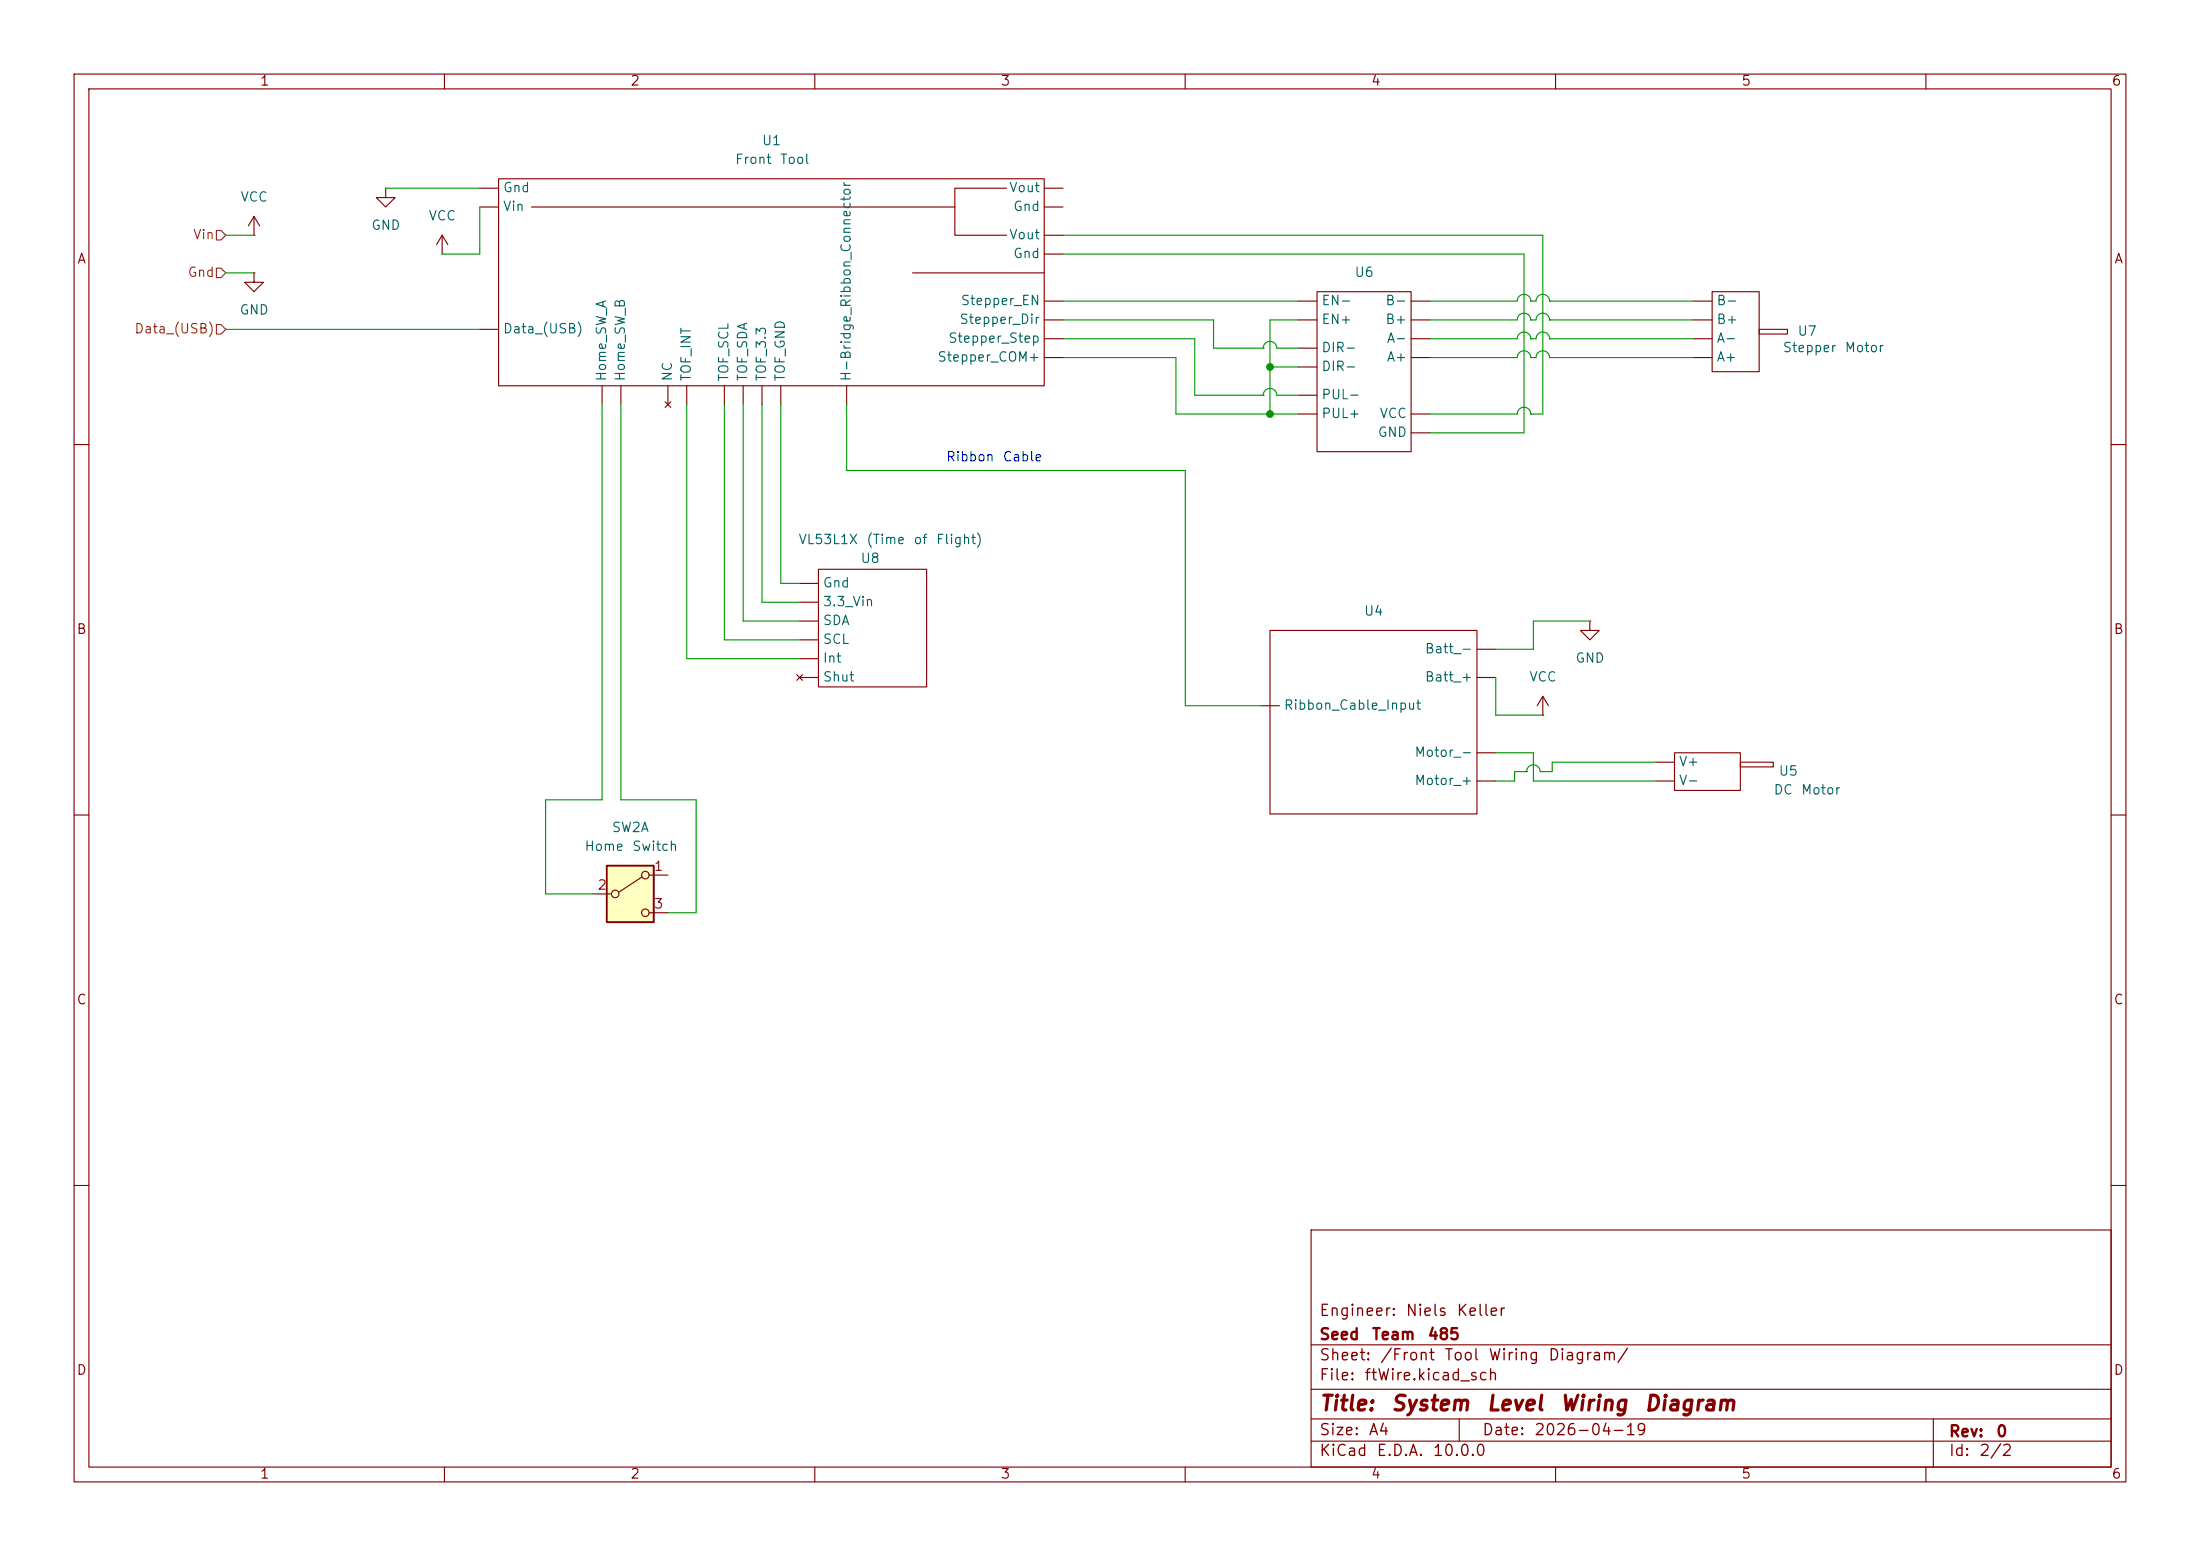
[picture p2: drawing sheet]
<svg xmlns="http://www.w3.org/2000/svg" width="297mm" height="210mm" viewBox="0 0 297 210" stroke-linecap="round" stroke-linejoin="round" font-family="sans-serif">
<g fill="none" stroke="#840000" stroke-width=".15">
<path d="M10 10h277v190h-277zM12 12h273v186h-273zM60 10v2M110 10v2M160 10v2M210 10v2M260 10v2M34.3 31.8h.1M34.3 36.8v1.3h1.3l-1.3 1.3-1.3-1.3h1.3M34.3 36.8h.1M34.3 29.2l-.8 1.3M34.3 29.2l.8 1.3"/>
<path d="M34.3 29.2v2.6M52.1 25.4v1.3h1.2l-1.2 1.2-1.3-1.2h1.3M52.1 25.4h.1M59.7 34.3h.1M59.7 31.8l-.8 1.2M59.7 31.8l.8 1.2M59.7 31.8v2.5M64.8 25.4h2.5M64.8 27.9h2.5M67.3 24.1h73.7v28h-73.7zM123.2 36.8h17.8M128.9 27.9v3.9h7"/>
<path d="M135.9 25.4h-7v2.5h-57.1M141 25.4h2.5M141 27.9h2.5M141 31.8h2.5M141 34.3h2.5M177.8 39.4h12.7v21.6h-12.7zM231.1 39.4h6.4v10.8h-6.4zM64.8 44.5h2.5M81.3 52.1v2.5M83.8 52.1v2.5M89.8 54.2l.8 .8M90.2 52.1v2.5"/>
<path d="M90.6 54.2l-.8 .8M92.7 52.1v2.5M97.8 52.1v2.5M100.3 52.1v2.5M102.9 52.1v2.5M105.4 52.1v2.5M114.3 52.1v2.5M141 40.6h2.5M141 43.2h2.5M141 45.7h2.5M141 48.3h2.5M175.3 40.6h2.5"/>
<path d="M175.3 43.2h2.5M175.3 47h2.5M175.3 49.5h2.5M175.3 53.3h2.5M175.3 55.9h2.5M190.5 40.6h2.5M190.5 43.2h2.5M190.5 55.9h2.5M190.5 45.7h2.5M190.5 48.3h2.5M190.5 58.4h2.5M228.6 40.6h2.5"/>
<path d="M228.6 43.2h2.5M228.6 45.7h2.5M228.6 48.3h2.5M237.5 44.5h3.8v.6h-3.8zM10 60h2M107.9 78.7h2.6M110.5 76.8h14.6v15.9h-14.6zM285 60h2M107.6 91.1l.7 .7M107.9 91.4h2.6M107.9 88.9h2.6M107.9 86.4h2.6"/>
<path d="M107.9 83.8h2.6M107.9 81.3h2.6M108.3 91.1l-.7 .7M170.2 95.3h2.5M171.4 85.1h28v24.8h-28zM199.4 87.6h2.5M199.4 91.4h2.5M208.3 96.5h.1M208.3 94l-.8 1.3M208.3 94l.7 1.3M208.3 94v2.5M214.6 83.8v1.3h1.3l-1.3 1.3-1.2-1.3h1.2"/>
<path d="M214.6 83.8h.1M10 110h2M199.4 105.4h2.5M199.4 101.6h2.5M223.5 102.9h2.6M223.5 105.4h2.6M226.1 101.6h8.8v5.1h-8.8zM234.9 102.9h4.5v.6h-4.5zM285 110h2M10 160h2M177 166h108v32h-108zM285 160h2"/>
<path d="M60 198v2M110 198v2M160 198v2M177 194.5h108M177 191.5h108M177 187.5h108M177 181.5h108M197 191.5v3M210 198v2M260 198v2M261 191.5v6.5"/>
</g>
<path d="M81.9 116.8h6.4v7.7h-6.4z" fill="#ffffc2"/>
<g fill="none" stroke="#840000" stroke-width=".15">
<path d="M86.7 118.4l-3.1 2M87.6 118.1h2.6M80 120.7h2.5M87.6 123.2h2.6"/>
<circle cx="87.1" cy="118.1" r=".51"/>
<circle cx="83.1" cy="120.7" r=".51"/>
<circle cx="87.1" cy="123.2" r=".51"/>
</g>
<path d="M81.9 116.8h6.4v7.7h-6.4z" fill="none" stroke="#840000" stroke-width=".25"/>
<path d="M29.2 36.2h.6l.7 .6-.7 .7h-.6zM29.2 31.1h.6l.7 .7-.7 .6h-.6zM29.2 43.8h.6l.7 .7-.7 .6h-.6z" fill="none" stroke="#725600" stroke-width=".15"/>
<g fill="none" stroke="#009600" stroke-width=".15">
<path d="M30.5 31.8h3.8M30.5 36.8h3.8M52.1 25.4h12.7M64.8 27.9v6.4h-5.1M143.5 31.8h64.8v24.1h-1.6M143.5 34.3h62.2v24.1h-12.7M30.5 44.5h34.3M81.3 54.6v53.4h-7.6v12.7h6.3M83.8 54.6v53.4h10.2v15.2h-3.8M92.7 54.6v34.3h15.2M97.8 54.6v31.8h10.1M100.3 54.6v29.2h7.6"/>
<path d="M102.9 54.6v26.7h5M105.4 54.6v24.1h2.5M114.3 54.6v8.9h45.7v31.8h10.2M143.5 40.6h31.8M143.5 43.2h20.3v3.8h6.7M143.5 45.7h17.8v7.6h9.2M143.5 48.3h15.2v7.6h16.6M170.5 47h.1M170.5 47a.91 .91 0 0 1 .9-.9 .91 .91 0 0 1 1 .9h2.9M170.5 53.3h.1M170.5 53.3a.91 .91 0 0 1 .9-.9 .91 .91 0 0 1 1 .9h2.9M171.4 49.5h3.9"/>
<path d="M175.3 43.2h-3.9v12.7M193 43.2h11.8a.91 .91 0 0 1 .9-.9 .91 .91 0 0 1 1 .9M193 48.3h11.8a.91 .91 0 0 1 .9-1 .91 .91 0 0 1 1 1M193 40.6h11.8a.91 .91 0 0 1 .9-.9 .91 .91 0 0 1 1 .9M193 45.7h11.8a.91 .91 0 0 1 .9-.9 .91 .91 0 0 1 1 .9M193 55.9h11.8a.91 .91 0 0 1 .9-.9 .91 .91 0 0 1 1 .9M206.7 43.2h.7a.91 .91 0 0 1 .9-.9 .91 .91 0 0 1 .9 .9M206.7 43.2h.1M206.7 48.3h.7a.91 .91 0 0 1 .9-1 .91 .91 0 0 1 .9 1M206.7 48.3h.1M206.7 40.6h.7a.91 .91 0 0 1 .9-.9 .91 .91 0 0 1 .9 .9M206.7 40.6h.1"/>
<path d="M206.7 45.7h.7a.91 .91 0 0 1 .9-.9 .91 .91 0 0 1 .9 .9M206.7 45.7h.1M206.7 55.9h.1M209.2 43.2h.1M209.2 48.3h.1M209.2 40.6h.1M209.2 45.7h.1M209.2 40.6h19.4M209.2 43.2h19.4M209.2 45.7h19.4M209.2 48.3h19.4M201.9 91.4v5.1h6.4"/>
<path d="M214.6 83.8h-7.6v3.8h-5.1M201.9 101.6h5.1v3.8h16.5M206.1 104.1h.1M206.1 104.1h-1.6v1.3h-2.6M223.5 102.9h-14v1.2h-1.6a.91 .91 0 0 0-.9-.9 .91 .91 0 0 0-.9 .9"/>
</g>
<g fill="#009600" stroke="#009600" stroke-width=".14">
<circle cx="171.4" cy="55.9" r=".46"/>
<circle cx="171.4" cy="49.5" r=".46"/>
</g>
<g font-size="2" fill="#840000">
<text x="178" y="190.9">Title:</text>
<text x="187.7" y="190.9">System</text>
<text x="200.6" y="190.9">Level</text>
<text x="210.5" y="190.9">Wiring</text>
<text x="221.9" y="190.9">Diagram</text>
</g>
<g font-size="1.5" fill="#840000">
<text x="178" y="178">Engineer:</text>
<text x="189.7" y="178">Niels</text>
<text x="196.5" y="178">Keller</text>
<text x="178" y="184">Sheet:</text>
<text x="178" y="181.2">Seed</text>
<text x="185.1" y="181.2">Team</text>
<text x="186.2" y="184">/Front</text>
<text x="192.6" y="181.2">485</text>
<text x="194.9" y="184">Tool</text>
<text x="200.8" y="184">Wiring</text>
<text x="208.9" y="184">Diagram/</text>
<text x="178" y="186.7">File:</text>
<text x="184.1" y="186.7">ftWire.kicad_sch</text>
<text x="178" y="196.9">KiCad</text>
<text x="178" y="194.1">Size:</text>
<text x="184.7" y="194.1">A4</text>
<text x="185.7" y="196.9">E.D.A.</text>
<text x="193.3" y="196.9">10.0.0</text>
<text x="200" y="194.1">Date:</text>
<text x="207" y="194.1">2026-04-19</text>
<text x="263" y="194.3">Rev:</text>
<text x="263" y="196.9">Id:</text>
<text x="267.1" y="196.9">2/2</text>
<text x="269.4" y="194.3">0</text>
</g>
<g font-size="1.3" fill="#840000">
<text x="35" y="11.9">1</text>
<text x="85" y="11.9">2</text>
<text x="135" y="11.9">3</text>
<text x="185" y="11.9">4</text>
<text x="235" y="11.9">5</text>
<text x="285" y="11.9">6</text>
<text x="10.3" y="35.9">A</text>
<text x="285.3" y="35.9">A</text>
<text x="10.3" y="85.9">B</text>
<text x="285.3" y="85.9">B</text>
<text x="10.3" y="135.9">C</text>
<text x="285.3" y="135.9">C</text>
<text x="10.3" y="185.9">D</text>
<text x="285.3" y="185.9">D</text>
<text x="35" y="199.9">1</text>
<text x="85" y="199.9">2</text>
<text x="135" y="199.9">3</text>
<text x="185" y="199.9">4</text>
<text x="235" y="199.9">5</text>
<text x="285" y="199.9">6</text>
</g>
<g font-size="1.3" fill="#006464">
<text x="99.1" y="22.5">Front</text>
<text x="102.8" y="19.9">U1</text>
<text x="105.2" y="22.5">Tool</text>
<text x="32.4" y="27.5">VCC</text>
<text x="67.8" y="26.3">Gnd</text>
<text x="67.8" y="28.8">Vin</text>
<text x="136.1" y="26.3">Vout</text>
<text x="136.7" y="28.8">Gnd</text>
<text x="50" y="31.3">GND</text>
<text x="57.8" y="30.1">VCC</text>
<text x="136.1" y="32.6">Vout</text>
<text x="136.7" y="35.2">Gnd</text>
<text x="129.6" y="41.5">Stepper_EN</text>
<text x="178.3" y="41.5">EN-</text>
<text x="182.8" y="37.7">U6</text>
<text x="186.9" y="41.5">B-</text>
<text x="231.6" y="41.5">B-</text>
<text x="32.3" y="42.8">GND</text>
<text x="67.8" y="45.3">Data_(USB)</text>
<text x="127.9" y="46.6">Stepper_Step</text>
<text x="129.4" y="44">Stepper_Dir</text>
<text x="178.3" y="44">EN+</text>
<text x="178.3" y="47.9">DIR-</text>
<text x="186.9" y="44">B+</text>
<text x="187.1" y="46.6">A-</text>
<text x="231.6" y="44">B+</text>
<text x="231.6" y="46.6">A-</text>
<text x="240.6" y="47.9">Stepper</text>
<text x="242.6" y="45.6">U7</text>
<text x="248.9" y="47.9">Motor</text>
<text x="82.1" y="51.6" transform="rotate(-90 82.1 51.6)">Home_SW_A</text>
<text x="84.7" y="51.6" transform="rotate(-90 84.7 51.6)">Home_SW_B</text>
<text x="91" y="51.6" transform="rotate(-90 91 51.6)">NC</text>
<text x="93.6" y="51.6" transform="rotate(-90 93.6 51.6)">TOF_INT</text>
<text x="98.7" y="51.6" transform="rotate(-90 98.7 51.6)">TOF_SCL</text>
<text x="101.2" y="51.6" transform="rotate(-90 101.2 51.6)">TOF_SDA</text>
<text x="103.7" y="51.6" transform="rotate(-90 103.7 51.6)">TOF_3.3</text>
<text x="106.3" y="51.6" transform="rotate(-90 106.3 51.6)">TOF_GND</text>
<text x="115.2" y="51.6" transform="rotate(-90 115.2 51.6)">H-Bridge_Ribbon_Connector</text>
<text x="126.5" y="49.1">Stepper_COM+</text>
<text x="178.3" y="50.4">DIR-</text>
<text x="187.1" y="49.1">A+</text>
<text x="231.6" y="49.1">A+</text>
<text x="178.3" y="54.2">PUL-</text>
<text x="178.3" y="56.7">PUL+</text>
<text x="185.9" y="59.3">GND</text>
<text x="186.2" y="56.7">VCC</text>
<text x="107.7" y="73.8">VL53L1X</text>
<text x="116.1" y="76.3">U8</text>
<text x="116.9" y="73.8">(Time</text>
<text x="123.2" y="73.8">of</text>
<text x="126.3" y="73.8">Flight)</text>
<text x="111" y="82.1">3.3_Vin</text>
<text x="111" y="79.6">Gnd</text>
<text x="184" y="83.4">U4</text>
<text x="111" y="89.8">Int</text>
<text x="111" y="87.2">SCL</text>
<text x="111" y="84.7">SDA</text>
<text x="192.3" y="88.5">Batt_-</text>
<text x="212.6" y="89.8">GND</text>
<text x="111" y="92.3">Shut</text>
<text x="192.3" y="92.3">Batt_+</text>
<text x="206.4" y="92.3">VCC</text>
<text x="173.2" y="96.1">Ribbon_Cable_Input</text>
<text x="190.9" y="102.5">Motor_-</text>
<text x="190.9" y="106.3">Motor_+</text>
<text x="226.6" y="103.7">V+</text>
<text x="226.6" y="106.3">V-</text>
<text x="239.4" y="107.5">DC</text>
<text x="240" y="105">U5</text>
<text x="243.1" y="107.5">Motor</text>
<text x="82.5" y="112.6">SW2A</text>
<text x="78.8" y="115.2">Home</text>
<text x="85.3" y="115.2">Switch</text>
</g>
<g font-size="1.3" fill="#725600">
<text x="26" y="32.6">Vin</text>
<text x="25.2" y="37.7">Gnd</text>
<text x="18.1" y="45.3">Data_(USB)</text>
</g>
<g font-size="1.3" fill="#0000c2">
<text x="127.6" y="62.6">Ribbon</text>
<text x="135.3" y="62.6">Cable</text>
</g>
<g font-size="1.3" fill="#a90000">
<text x="88.2" y="117.9">1</text>
<text x="80.6" y="120.4">2</text>
<text x="88.2" y="122.9">3</text>
</g>
</svg>
